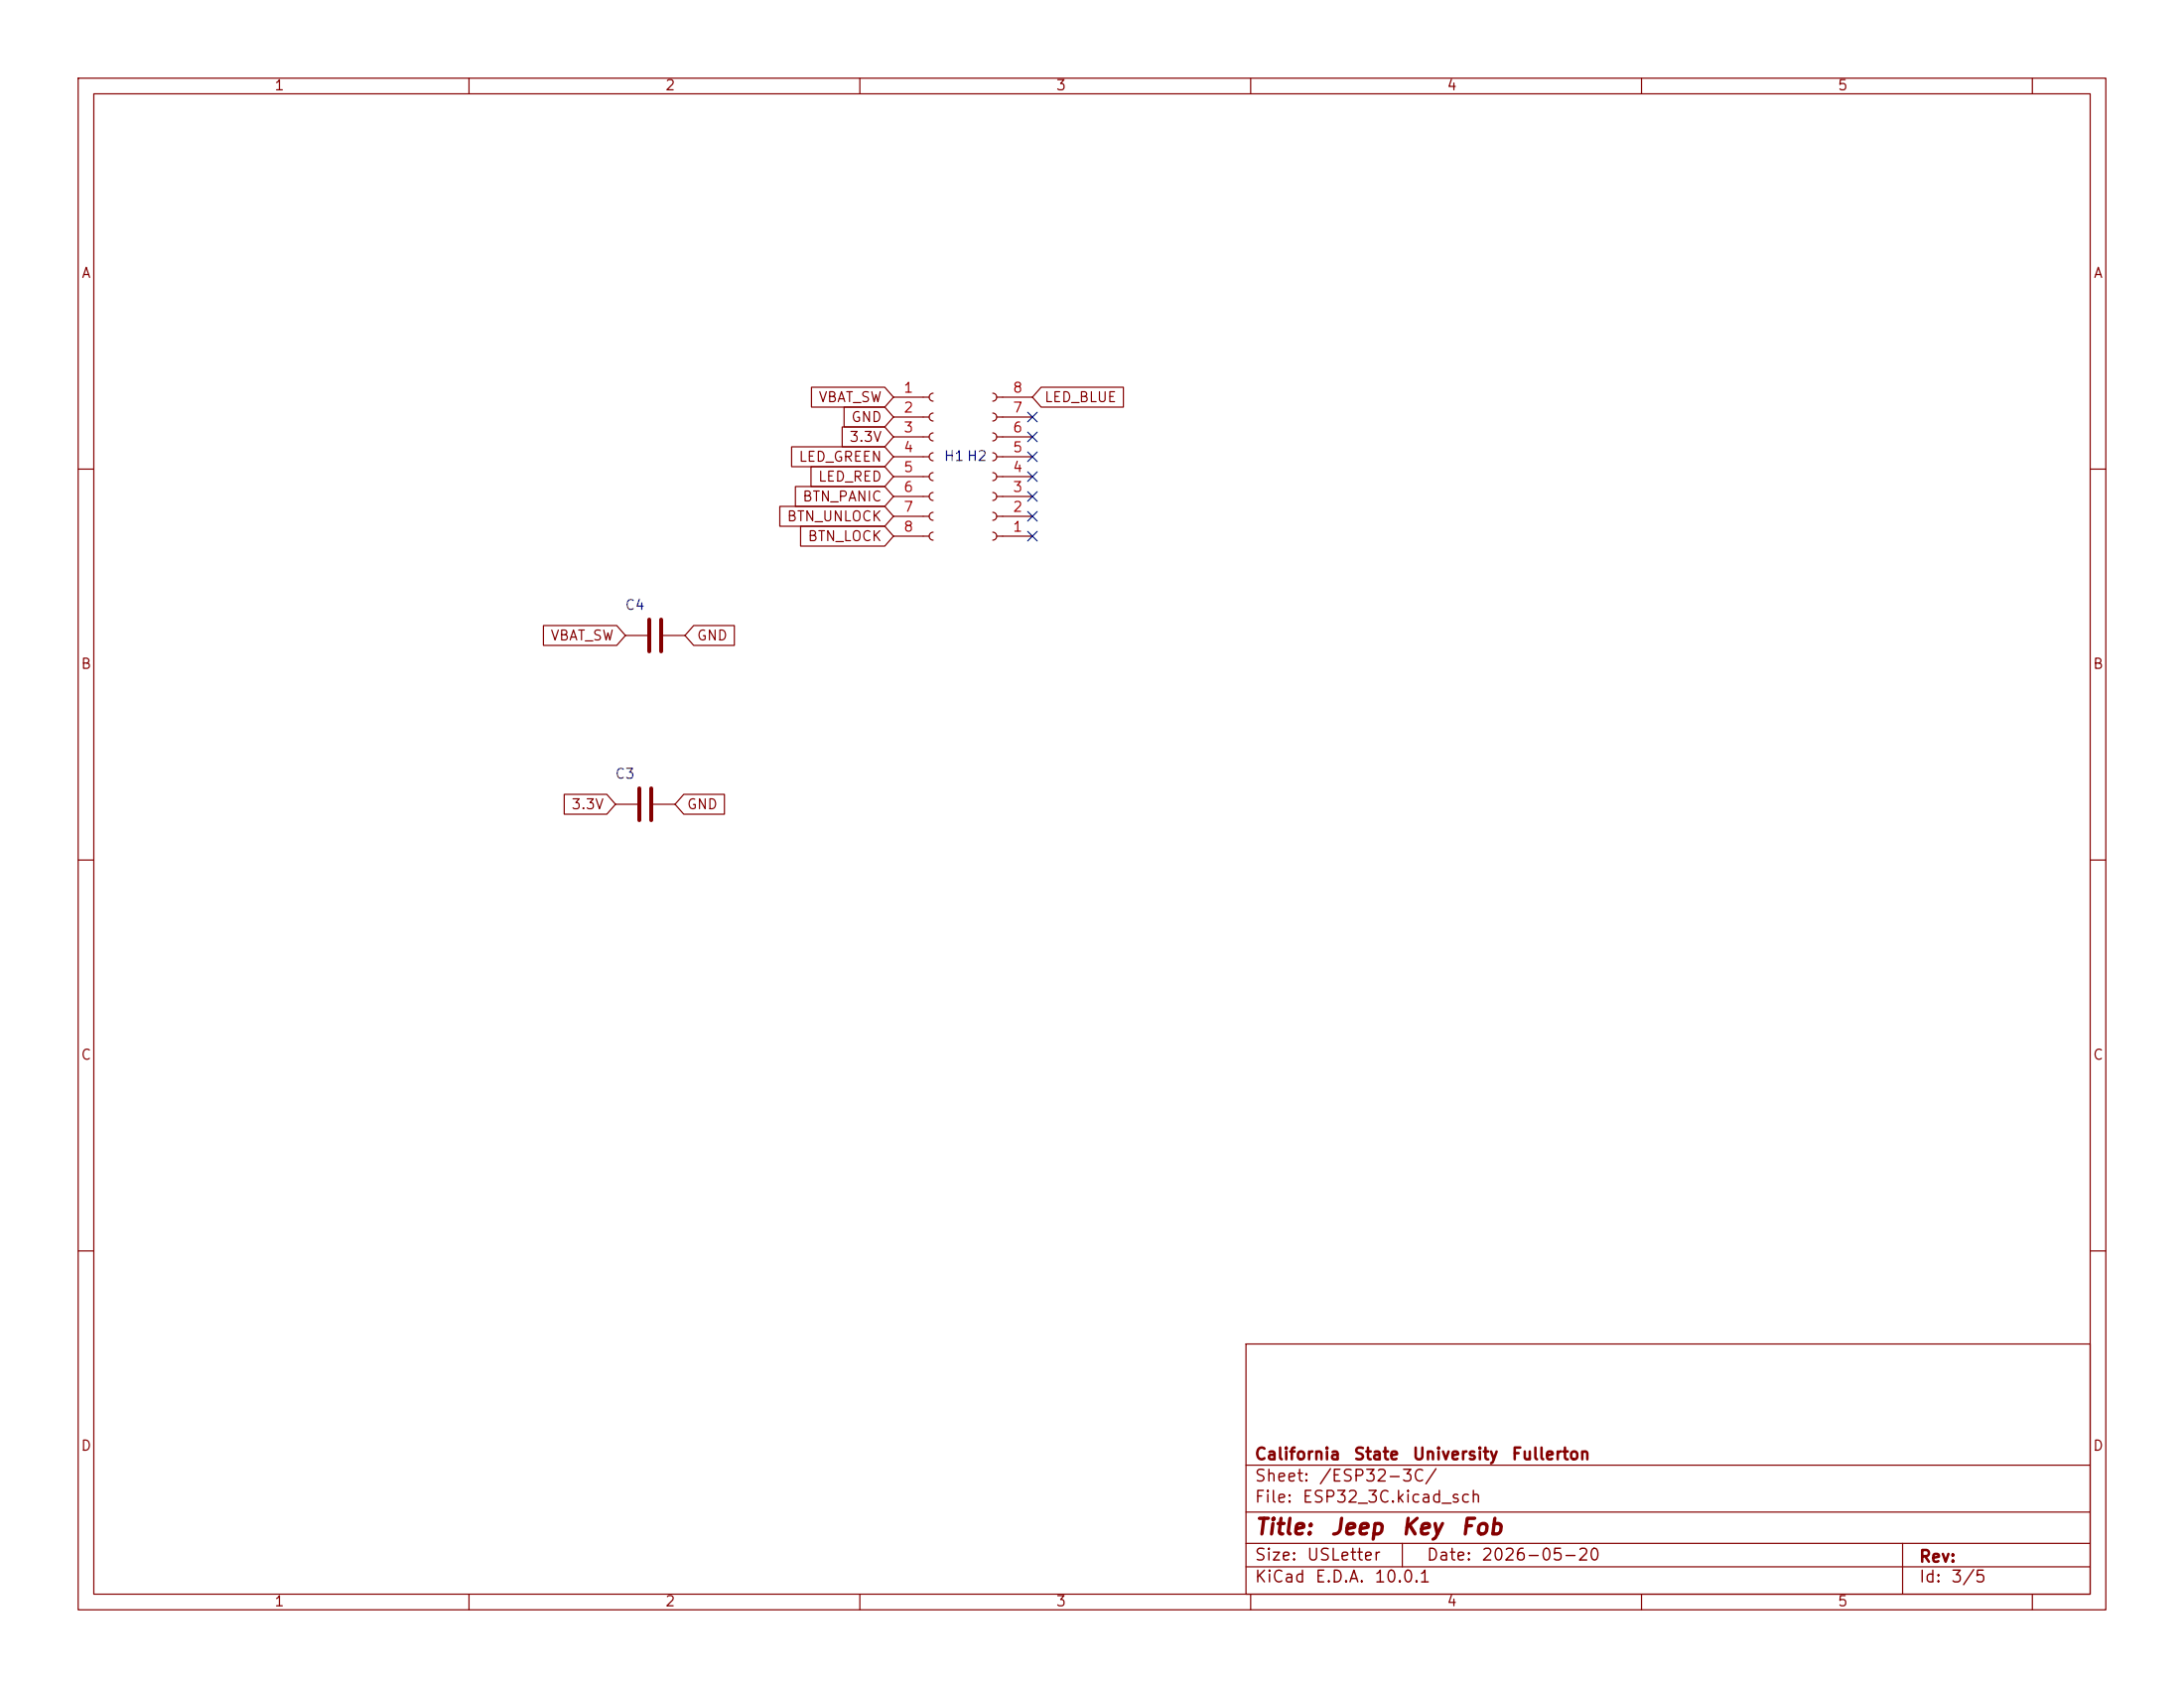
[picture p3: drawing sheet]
<svg xmlns="http://www.w3.org/2000/svg" width="279mm" height="216mm" viewBox="0 0 279 216" stroke-linecap="round" stroke-linejoin="round" font-family="sans-serif">
<g fill="none" stroke="#840000" stroke-width=".15">
<path d="M10 10h259.4v195.9h-259.4zM12 12h255.4v191.9h-255.4zM60 10v2M110 10v2M160 10v2M210 10v2M260 10v2M101.3 57.1h11.9l1.1 1.3-1.1 1.3h-11.9zM103.8 59.7h9.4l1.1 1.3-1.1 1.2h-9.4zM103.8 49.5h9.4l1.1 1.3-1.1 1.3h-9.4zM107.7 54.6h5.5l1.1 1.3-1.1 1.3h-5.5zM108 52.1h5.2l1.1 1.2-1.1 1.3h-5.2z"/>
<path d="M114.3 50.8h4.6M114.3 53.3h4.6M114.3 55.9h4.6M114.3 58.4h4.6M119.4 50.3a.51 .51 0 0 0-.5 .5 .51 .51 0 0 0 .5 .5M119.4 52.8a.51 .51 0 0 0-.5 .5 .51 .51 0 0 0 .5 .5M119.4 55.4a.51 .51 0 0 0-.5 .5 .51 .51 0 0 0 .5 .5M119.4 57.9a.51 .51 0 0 0-.5 .5 .51 .51 0 0 0 .5 .5M127 57.9a.51 .51 0 0 1 .5 .5 .51 .51 0 0 1-.5 .5M127 55.4a.51 .51 0 0 1 .5 .5 .51 .51 0 0 1-.5 .5M127 52.8a.51 .51 0 0 1 .5 .5 .51 .51 0 0 1-.5 .5M127 50.3a.51 .51 0 0 1 .5 .5 .51 .51 0 0 1-.5 .5"/>
<path d="M127.5 50.8h4.6M127.5 53.3h4.6M127.5 55.9h4.6M127.5 58.4h4.6M133.2 49.5h10.5v2.6h-10.5l-1.1-1.3zM10 60h2M99.8 64.8h13.4l1.1 1.2-1.1 1.3h-13.4zM101.8 62.2h11.4l1.1 1.3-1.1 1.3h-11.4zM102.4 67.3h10.8l1.1 1.3-1.1 1.3h-10.8zM114.3 61h4.6M114.3 63.5h4.6M114.3 66h4.6"/>
<path d="M114.3 68.6h4.6M119.4 60.5a.51 .51 0 0 0-.5 .5 .51 .51 0 0 0 .5 .5M119.4 63a.51 .51 0 0 0-.5 .5 .51 .51 0 0 0 .5 .5M119.4 65.5a.51 .51 0 0 0-.5 .5 .51 .51 0 0 0 .5 .5M119.4 68.1a.51 .51 0 0 0-.5 .5 .51 .51 0 0 0 .5 .5M127 68.1a.51 .51 0 0 1 .5 .5 .51 .51 0 0 1-.5 .5M127 65.5a.51 .51 0 0 1 .5 .5 .51 .51 0 0 1-.5 .5M127 63a.51 .51 0 0 1 .5 .5 .51 .51 0 0 1-.5 .5M127 60.5a.51 .51 0 0 1 .5 .5 .51 .51 0 0 1-.5 .5M127.5 61h4.6M127.5 63.5h4.6M127.5 66h4.6"/>
<path d="M127.5 68.6h4.6M267.4 60h2M69.5 80h9.4l1.1 1.3-1.1 1.3h-9.4zM80 81.3h2.8M84.8 81.3h2.8M88.7 80h5.2v2.6h-5.2l-1.1-1.3zM10 110h2M72.2 101.6h5.4l1.1 1.3-1.1 1.2h-5.4zM78.7 102.9h2.8M83.6 102.9h2.8M87.5 101.6h5.2v2.5h-5.2l-1.1-1.2zM267.4 110h2"/>
<path d="M10 160h2M159.4 171.9h108v32h-108zM267.4 160h2M159.4 197.4h108M159.4 193.4h108M159.4 187.4h108M179.4 197.4v3M243.4 197.4v6.5M60 203.9v2M110 203.9v2M159.4 200.4h108M160 203.9v2"/>
<path d="M210 203.9v2M260 203.9v2"/>
</g>
<path d="M83.1 79.2v4.1M84.6 79.2v4.1M81.8 100.8v4.1M83.3 100.8v4.1" fill="none" stroke="#840000" stroke-width=".51"/>
<g fill="none" stroke="#000084" stroke-width=".15">
<path d="M131.5 55.3l1.2 1.2M131.5 57.8l1.2 1.2M131.5 52.7l1.2 1.2M132.7 55.3l-1.2 1.2M132.7 57.8l-1.2 1.2M132.7 52.7l-1.2 1.2M131.5 62.9l1.2 1.2M131.5 60.4l1.2 1.2M131.5 65.4l1.2 1.2M131.5 68l1.2 1.2M132.7 62.9l-1.2 1.2M132.7 60.4l-1.2 1.2"/>
<path d="M132.7 65.4l-1.2 1.2M132.7 68l-1.2 1.2"/>
</g>
<g font-size="2" fill="#840000">
<text x="160.4" y="196.8">Title:</text>
<text x="170.1" y="196.8">Jeep</text>
<text x="179.1" y="196.8">Key</text>
<text x="186.7" y="196.8">Fob</text>
</g>
<g font-size="1.5" fill="#840000">
<text x="160.4" y="189.9">Sheet:</text>
<text x="160.4" y="187.1">California</text>
<text x="168.6" y="189.9">/ESP32-3C/</text>
<text x="173.1" y="187.1">State</text>
<text x="180.6" y="187.1">University</text>
<text x="193.3" y="187.1">Fullerton</text>
<text x="160.4" y="192.6">File:</text>
<text x="166.5" y="192.6">ESP32_3C.kicad_sch</text>
<text x="160.4" y="202.8">KiCad</text>
<text x="160.4" y="200">Size:</text>
<text x="167.1" y="200">USLetter</text>
<text x="168.1" y="202.8">E.D.A.</text>
<text x="175.7" y="202.8">10.0.1</text>
<text x="182.4" y="200">Date:</text>
<text x="189.4" y="200">2026-05-20</text>
<text x="245.4" y="200.2">Rev:</text>
<text x="245.4" y="202.8">Id:</text>
<text x="249.5" y="202.8">3/5</text>
</g>
<g font-size="1.3" fill="#840000">
<text x="35" y="11.9">1</text>
<text x="85" y="11.9">2</text>
<text x="135" y="11.9">3</text>
<text x="185" y="11.9">4</text>
<text x="235" y="11.9">5</text>
<text x="10.3" y="35.9">A</text>
<text x="267.7" y="35.9">A</text>
<text x="104.6" y="51.8">VBAT_SW</text>
<text x="133.5" y="51.8">LED_BLUE</text>
<text x="102.1" y="59.4">LED_GREEN</text>
<text x="108.6" y="56.8">3.3V</text>
<text x="108.8" y="54.3">GND</text>
<text x="102.6" y="64.5">BTN_PANIC</text>
<text x="104.6" y="61.9">LED_RED</text>
<text x="100.6" y="67">BTN_UNLOCK</text>
<text x="103.2" y="69.5">BTN_LOCK</text>
<text x="70.3" y="82.2">VBAT_SW</text>
<text x="89.1" y="82.2">GND</text>
<text x="10.3" y="85.9">B</text>
<text x="267.7" y="85.9">B</text>
<text x="73" y="103.8">3.3V</text>
<text x="87.8" y="103.8">GND</text>
<text x="10.3" y="135.9">C</text>
<text x="267.7" y="135.9">C</text>
<text x="10.3" y="185.9">D</text>
<text x="267.7" y="185.9">D</text>
<text x="35" y="205.8">1</text>
<text x="85" y="205.8">2</text>
<text x="135" y="205.8">3</text>
<text x="185" y="205.8">4</text>
<text x="235" y="205.8">5</text>
</g>
<g font-size="1.3" fill="#a90000">
<text x="115.5" y="50.5">1</text>
<text x="115.5" y="53.1">2</text>
<text x="129.5" y="53.1">7</text>
<text x="129.5" y="50.5">8</text>
<text x="115.5" y="55.6">3</text>
<text x="115.5" y="58.2">4</text>
<text x="129.5" y="58.2">5</text>
<text x="129.5" y="55.6">6</text>
<text x="115.5" y="60.7">5</text>
<text x="115.5" y="63.2">6</text>
<text x="115.5" y="65.8">7</text>
<text x="129.5" y="65.8">2</text>
<text x="129.5" y="63.2">3</text>
<text x="129.5" y="60.7">4</text>
<text x="115.5" y="68.3">8</text>
<text x="129.5" y="68.3">1</text>
</g>
<g font-size="1.3" fill="#006464">
<text x="120.7" y="59.3">H1H2</text>
<text x="79.9" y="78.3">C4</text>
<text x="78.6" y="99.9">C3</text>
</g>
</svg>
